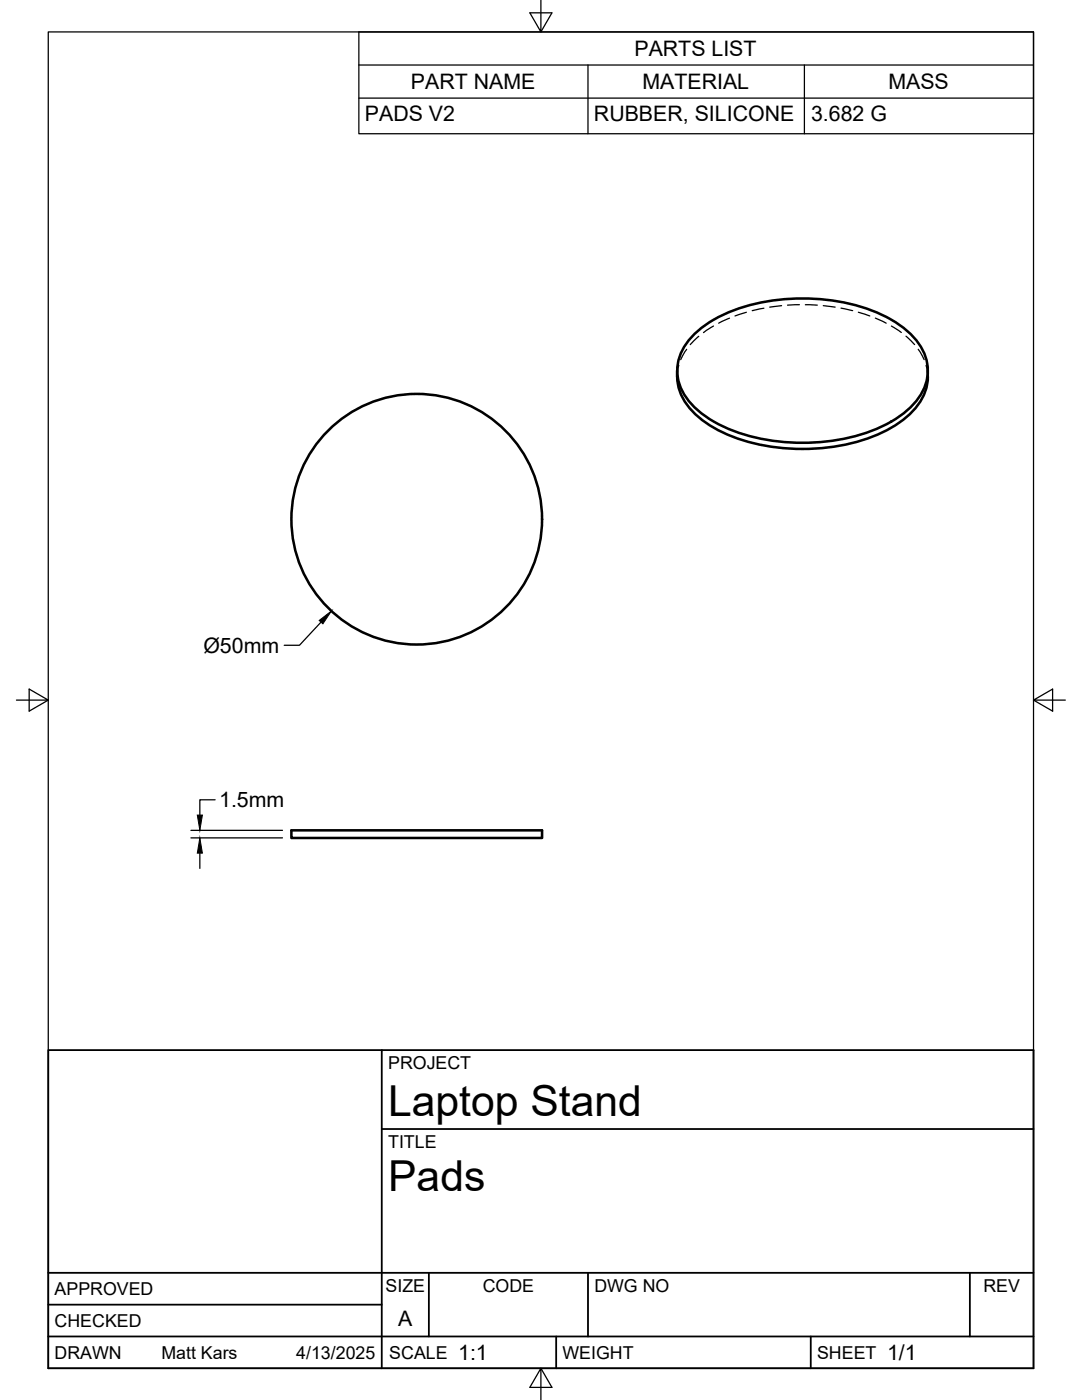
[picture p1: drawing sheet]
<svg xmlns="http://www.w3.org/2000/svg" width="216mm" height="279mm" viewBox="0 0 216 279" stroke-linecap="round" stroke-linejoin="round" font-family="sans-serif">
<!-- layer: Visible -->
<g fill="none" stroke="#000" stroke-width=".51">
<path d="M135.1 74v1.2M135.1 75.2a10.7 10.7 0 0 0 4.6 8.3 32 32 0 0 0 18.2 6 37.1 37.1 0 0 0 19.9-4.1 14.6 14.6 0 0 0 6.9-7.6l.3-1.3 .1-1.3M138.2 67a26.7 26.7 0 0 1 14.9-6.9 40 40 0 0 1 23.1 2.8 16.3 16.3 0 0 1 8.3 7.8 9.3 9.3 0 0 1-2.4 10.2 26.7 26.7 0 0 1-15 6.9 40 40 0 0 1-23.1-2.8 16.3 16.3 0 0 1-8.2-7.8 9.3 9.3 0 0 1 2.4-10.2zM185.1 74v1.2M58.1 165.7h50.1v1.5h-50.1z"/>
<circle cx="83.2" cy="103.6" r="25"/>
</g>
<!-- layer: Hidden -->
<g fill="none" stroke="#000" stroke-width=".25">
<path d="M135.4 72.9l-.3 2.3M137 69.7l-1.2 2.1M139.4 67.1l-1.7 1.7M142.4 65.1l-2 1.3M145.6 63.5l-2.2 1M148.9 62.3l-2.2 .8M152.4 61.5l-2.3 .5M156 61l-2.4 .3M159.5 60.8l-2.4 .1M160.7 60.8l2.4 .1M164.3 61l2.3 .3M167.8 61.5l2.3 .5"/>
<path d="M171.3 62.3l2.2 .8M174.7 63.5l2.1 1M177.9 65.1l2 1.3M180.8 67.1l1.7 1.7M183.2 69.7l1.2 2.1M184.8 72.9l.3 2.3"/>
</g>
<!-- layer: Border -->
<path d="M9.6 6.4h196.6v266.7h-196.6zM107.9 0v6.4l-2.2-3.8h4.4l-2.2 3.8M3.3 139.7h6.3l-3.8-2.2v4.4l3.8-2.2M206.2 139.7l3.8 2.2v-4.4l-3.8 2.2h6.4M107.9 273.1l2.2 3.8h-4.4l2.2-3.8v6.3" fill="none" stroke="#000" stroke-width=".25"/>
<!-- layer: Titleblock -->
<path d="M9.6 209.6h196.6v63.5h-196.6zM76.2 209.6v63.5M76.2 225.3h130M9.6 254h196.6M85.6 254v12.7M117.3 254v12.7M193.5 254v12.7M9.6 266.7h196.6M9.6 260.4h66.6M111 266.7v6.4M161.8 266.7v6.4" fill="none" stroke="#000" stroke-width=".36"/>
<!-- layer: FD_Dimensions -->
<path d="M64.1 124.2l-4.3 4.6h-3.1M42.9 159.6h-3v3.1M38.1 167.2h18.3M38.1 165.7h18.3M39.9 170.3v3" fill="none" stroke="#000" stroke-width=".25"/>
<path d="M63.7 123.8l2.4-1.9-1.7 2.6zM39.9 167.2l.5 3.1h-1zM39.4 162.7h1l-.5 3z" fill="#000" stroke="#000" stroke-width=".2"/>
<!-- layer: Parts Lists -->
<path d="M71.6 6.4h134.6v20.3h-134.6zM71.6 13h134.6M71.6 19.6h134.6M117.3 13v13.7M160.5 13v13.7" fill="none" stroke="#000" stroke-width=".25"/>
<g font-size="8.5">
<text x="77.4" y="222.8">Laptop Stand</text>
<text x="77.4" y="237.8">Pads</text>
</g>
<g font-size="4.3">
<text x="126.6" y="11.2">PARTS LIST</text>
<text x="82" y="17.8">PART NAME</text>
<text x="128.2" y="17.8">MATERIAL</text>
<text x="177.3" y="17.8">MASS</text>
<text x="72.8" y="24.2">PADS V2</text>
<text x="118.5" y="24.2">RUBBER, SILICONE</text>
<text x="161.8" y="24.2">3.682 G</text>
<text x="40.6" y="130.2">Ø50mm</text>
<text x="43.7" y="161.1">1.5mm</text>
<text x="79.5" y="264.5">A</text>
<text x="91.4" y="271.4">1:1</text>
<text x="177" y="271.4">1/1</text>
</g>
<g font-size="3.5">
<text x="77.4" y="213.4">PROJECT</text>
<text x="77.4" y="229.1">TITLE</text>
<text x="76.9" y="257.8">SIZE</text>
<text x="96.3" y="257.8">CODE</text>
<text x="118.6" y="257.8">DWG NO</text>
<text x="196.2" y="257.8">REV</text>
<text x="10.9" y="258.5">APPROVED</text>
<text x="10.9" y="264.8">CHECKED</text>
<text x="10.9" y="271.2">DRAWN</text>
<text x="32.2" y="271.2">Matt Kars</text>
<text x="59.1" y="271.2">4/13/2025</text>
<text x="77.7" y="271.2">SCALE</text>
<text x="112.2" y="271.2">WEIGHT</text>
<text x="163" y="271.2">SHEET</text>
</g>
</svg>
